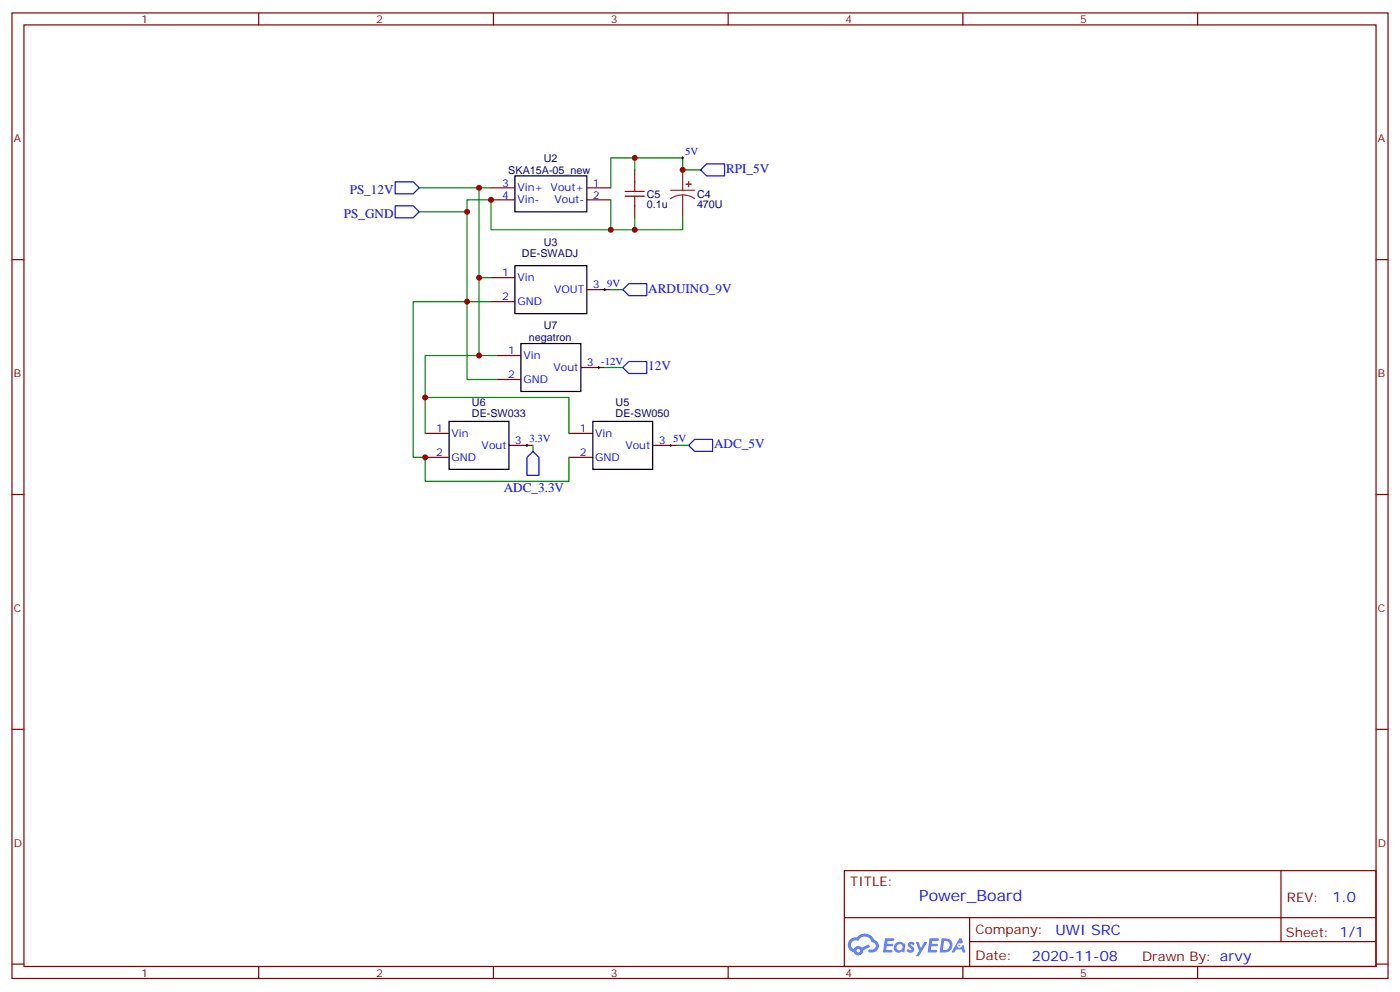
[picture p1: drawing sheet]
<svg xmlns="http://www.w3.org/2000/svg" width="412mm" height="292mm" viewBox="0 0 412 292" stroke-linecap="round" stroke-linejoin="round" font-family="sans-serif">
<g fill="none" stroke="#870000" stroke-width=".35">
<path d="M3.5 3.8h405.4v284.3h-405.4zM7.1 7.3h398.2v277.3h-398.2zM76.2 3.8v3.5M145.3 3.8v3.5M214.5 3.8v3.5M283.6 3.8v3.5M352.8 3.8v3.5M3.5 76.5h3.6M405.3 76.5h3.6M3.5 145.6h3.6M405.3 145.6h3.6M3.5 214.8h3.6"/>
<path d="M405.3 214.8h3.6M248.7 256.4h156.6v28.2h-156.6zM377.3 256.4v20.9M248.7 270.2h156.5M285.6 277.3h119.6M285.6 270.2v14.2M3.5 283.9h3.6M76.2 284.6v3.5M145.3 284.6v3.5M214.5 284.6v3.5M283.6 284.6v3.5M352.8 284.6v3.5"/>
<path d="M405.3 283.9h3.6"/>
</g>
<g fill="#5487ff">
<path d="M267.7 277.6a1.22 1.22 0 0 1 1.7 .2l-.4 .6a.47 .47 0 0 0-.3-.4 .47 .47 0 0 0-.5 .2l.1 .2a1.14 1.14 0 0 1 .8 1.8 1.14 1.14 0 0 1-1.9 0l-.2-.2 .5-.6 .7 .5a.29 .29 0 0 0 .3-.3 .29 .29 0 0 0-.2-.3 1.04 1.04 0 0 1-.6-1.7z"/>
<path d="M260.7 276.3h2.4l.3 .2-.2 .5-1.8 .1-.1 .8h1.5l.3 .4-.3 .4h-1.6l-.2 1.1h1.7l.2 .3-.2 .3-2.6 .1z"/>
<path d="M273.8 276.3h2.4l.3 .2-.1 .5-1.8 .1-.2 .8h1.6l.3 .4-.4 .4h-1.6l-.1 1.1h1.7l.2 .3-.2 .3-2.6 .1z"/>
<path d="M282.6 276.3h.7l.3 1.3-.6 .3a.69 .69 0 0 0-1 .3 .69 .69 0 0 0 .4 .9 .69 .69 0 0 0 .9-.6l.5-.2 .6 2.2h-.8l-.2-.9h-1.8l-.5 .9h-.8z"/>
<path d="M269.8 277.4h.8l.6 1.8 1.1-1.8h.9l-2.6 4.2h-.8l.9-1.5z"/>
<path d="M277.4 276.3l-.6 4.2h1.3a2.11 2.11 0 0 0 2.5-2.1 2.11 2.11 0 0 0-2.5-2.1zM278.1 277.1a1.39 1.39 0 0 1 1.7 1.4 1.39 1.39 0 0 1-1.8 1.3h-.3z"/>
<path d="M263.7 277.9a1.54 1.54 0 0 0-.1 2.2 1.54 1.54 0 0 0 2.2 .1l.6 .3 .3-2.3-.2-.3h-.4a1.49 1.49 0 0 0-2.4 0zM264 278.9a.94 .94 0 0 1 1.8 0 .94 .94 0 0 1-1.8 0z"/>
<path d="M250.4 276.7a2.18 2.18 0 0 0 1.1 3.7 1.44 1.44 0 0 0 1.6 .9 1.44 1.44 0 0 0 1.2-1.4l2-1.1-.5-.7-1.9 1a1.47 1.47 0 0 0-2.4 .4 1.39 1.39 0 0 1-.7-1.9 1.39 1.39 0 0 1 2-.5 2.12 2.12 0 0 1 2.2-1.3 2.12 2.12 0 0 1 1.9 1.7 1.14 1.14 0 0 1 1.1 1.4 1.14 1.14 0 0 1-1.7 .7 .43 .43 0 0 0-.5 .4 .43 .43 0 0 0 .4 .5 1.98 1.98 0 0 0 2.5-1.2 1.98 1.98 0 0 0-1.2-2.6 3.1 3.1 0 0 0-5.3-.6l-.9 .1zM252.3 280a.55 .55 0 0 1 1.1 0 .55 .55 0 0 1-1.1 0z"/>
<circle cx="282.6" cy="278.4" r=".26"/>
</g>
<path d="M151.7 51.8h21.2v10.6h-21.2zM151.7 78.2h21.2v14.2h-21.2zM153.5 101.2h17.6v14.1h-17.6zM132.3 124.1h17.6v14.1h-17.6zM174.6 124.1h17.7v14.1h-17.7z" fill="none" stroke="#000" stroke-width=".35"/>
<g fill="none" stroke="#870000" stroke-width=".35">
<path d="M144.6 55.3h7.1M144.6 58.8h7.1M172.9 55.3h7M172.9 58.8h7M187 50v3.6M187 60.6v3.5M144.6 81.8h7.1M144.6 88.8h7.1M172.9 85.3h7M146.4 104.7h7.1M146.4 111.8h7.1M171.1 108.2h7.1"/>
<path d="M125.2 134.7h7.1M125.2 127.6h7.1M149.9 131.2h7.1M167.6 134.7h7M167.6 127.6h7M192.3 131.2h7"/>
</g>
<path d="M197.6 56h7M201.1 57.4l-1.9 .3-1.6 .8M201.1 57.4l1.8 .3 1.7 .8M201.1 50v6M201.1 57.4v6.7" fill="none" stroke="#8c2424" stroke-width=".35"/>
<g fill="#8c2424" stroke="#8c2424" stroke-width=".35">
<path d="M202.1 54.3h1.5z"/>
<path d="M202.8 53.6v1.4z"/>
</g>
<path d="M184.1 57.8h5.7M184.1 56.4h5.7M187 53.6v2.8M187 57.8v2.8" fill="none" stroke="#a10000" stroke-width=".35"/>
<g fill="none" stroke="#008700" stroke-width=".35">
<path d="M123.5 55.3h17.6M144.6 55.3h-3.5v26.5h3.5M179.9 58.8v8.9h-35.3v-8.9h-7v30h7M187 50v-3.5h-7.1v8.8M187 46.5h14.1v3.5h5.3M123.5 62.4h14.1M187 64.1v3.6h-7.1M201.1 64.1v3.6h-14.1M141.1 81.8v22.9h5.3M179.9 85.3h3.5M125.2 117.1h42.4v10.5M141.1 104.7h-15.9v22.9"/>
<path d="M146.4 111.8h-8.8v-23h-15.9v45.9h3.5v7h42.4v-7M178.2 108.2h5.2M157 131.2v1.7M199.3 131.2h3.5"/>
</g>
<path d="M200.7 46.5h.7M201.1 46.1v.7M177.8 85.3h.7M178.2 84.9v.8M176 108.2h.7M176.4 107.9v.7M154.9 131.2h.7M155.2 130.8v.7M197.2 131.2h.7M197.6 130.8v.7" fill="none" stroke="#000" stroke-width=".29"/>
<path d="M116.4 53.6h5.3l1.8 1.7-1.8 1.8h-5.3zM206.4 50l1.7-1.7h5.3v3.5h-5.3zM116.4 60.6h5.3l1.8 1.8-1.8 1.7h-5.3zM183.4 85.3l1.8-1.8h5.3v3.6h-5.3zM183.4 108.2l1.8-1.7h5.3v3.5h-5.3zM157 132.9l1.7 1.8v5.3h-3.5v-5.3zM202.8 131.2l1.8-1.8h5.3v3.5h-5.3z" fill="none" stroke="#00f" stroke-width=".35"/>
<g fill="#c00">
<circle cx="179.9" cy="67.7" r=".88"/>
<circle cx="187" cy="67.7" r=".88"/>
<circle cx="187" cy="46.5" r=".88"/>
<circle cx="144.6" cy="58.8" r=".88"/>
<circle cx="137.6" cy="88.8" r=".88"/>
<circle cx="141.1" cy="81.8" r=".88"/>
<circle cx="141.1" cy="104.7" r=".88"/>
<circle cx="125.2" cy="117.1" r=".88"/>
<circle cx="125.2" cy="134.7" r=".88"/>
<circle cx="141.1" cy="55.3" r=".88"/>
<circle cx="137.6" cy="62.4" r=".88"/>
<circle cx="201.1" cy="50" r=".88"/>
</g>
<text font-size="4.6" fill="#00f" x="270.8" y="265.4">Power_Board</text>
<g font-size="4.2" fill="#00f">
<text x="392.5" y="265.7">1.0</text>
<text x="310.9" y="275.2">UWI SRC</text>
<text x="304" y="283">2020-11-08</text>
</g>
<g font-size="3.9" fill="#00f">
<text x="213.9" y="50.9">RPI_5V</text>
<text x="103" y="57.1">PS_12V</text>
<text x="101.3" y="64.1">PS_GND</text>
<text x="190.9" y="86.1">ARDUINO_9V</text>
<text x="190.9" y="109.1">12V</text>
<text x="210.3" y="132">ADC_5V</text>
<text x="148.4" y="144.7">ADC_3.3V</text>
</g>
<g font-size="3.9" fill="#800">
<text x="250.5" y="261">TITLE:</text>
<text x="379.1" y="265.7">REV:</text>
<text x="287.4" y="275.2">Company:</text>
<text x="378.7" y="275.8">Sheet: 1/1</text>
<text x="287.4" y="282.9">Date:</text>
<text x="336.4" y="282.9">Drawn By: arvy</text>
</g>
<g font-size="3.2" fill="#800">
<text x="41.6" y="6.8">1</text>
<text x="110.8" y="6.8">2</text>
<text x="179.9" y="6.8">3</text>
<text x="249.1" y="6.8">4</text>
<text x="318.2" y="6.8">5</text>
<text x="4.1" y="41.9">A</text>
<text x="405.9" y="41.9">A</text>
<text x="4.1" y="111.1">B</text>
<text x="405.9" y="111.1">B</text>
<text x="4.1" y="180.2">C</text>
<text x="405.9" y="180.2">C</text>
<text x="4.1" y="249.3">D</text>
<text x="405.9" y="249.3">D</text>
<text x="41.6" y="287.6">1</text>
<text x="110.8" y="287.6">2</text>
<text x="179.9" y="287.6">3</text>
<text x="249.1" y="287.6">4</text>
<text x="318.2" y="287.6">5</text>
</g>
<g font-size="3.2" fill="#000080">
<text x="160.2" y="47.7">U2</text>
<text x="149.7" y="51.2">SKA15A-05_new</text>
<text x="190.5" y="58.2">C5</text>
<text x="205.3" y="58.2">C4</text>
<text x="190.5" y="61.4">0.1u</text>
<text x="205.3" y="61.4">470U</text>
<text x="153.7" y="75.8">DE-SWADJ</text>
<text x="160.2" y="72.3">U3</text>
<text x="155.8" y="100.6">negatron</text>
<text x="160.2" y="96.8">U7</text>
<text x="139" y="119.7">U6</text>
<text x="181.3" y="119.7">U5</text>
<text x="139" y="122.9">DE-SW033</text>
<text x="181.3" y="122.9">DE-SW050</text>
</g>
<g font-size="3.2" fill="#00f">
<text x="201.8" y="45.6">5V</text>
<text x="147.9" y="55">3</text>
<text x="147.9" y="58.5">4</text>
<text x="152.4" y="56.4">Vin+ Vout+</text>
<text x="152.4" y="59.9">Vin-</text>
<text x="163.4" y="59.9">Vout-</text>
<text x="174.6" y="55">1</text>
<text x="174.6" y="58.5">2</text>
<text x="147.9" y="81.4">1</text>
<text x="152.4" y="82.8">Vin</text>
<text x="147.9" y="88.5">2</text>
<text x="152.4" y="89.9">GND</text>
<text x="163.2" y="86.4">VOUT</text>
<text x="174.6" y="84.9">3</text>
<text x="178.9" y="84.4">9V</text>
<text x="149.7" y="104.4">1</text>
<text x="154.2" y="105.8">Vin</text>
<text x="172.9" y="107.9">3 -12V</text>
<text x="149.7" y="111.4">2</text>
<text x="154.2" y="112.8">GND</text>
<text x="163" y="109.3">Vout</text>
<text x="128.5" y="127.3">1</text>
<text x="133" y="128.7">Vin</text>
<text x="151.7" y="130.8">3</text>
<text x="155.9" y="130.3">3.3V</text>
<text x="170.8" y="127.3">1</text>
<text x="175.3" y="128.7">Vin</text>
<text x="194" y="130.8">3</text>
<text x="198.3" y="130.3">5V</text>
<text x="128.5" y="134.3">2</text>
<text x="133" y="135.7">GND</text>
<text x="141.9" y="132.2">Vout</text>
<text x="170.8" y="134.3">2</text>
<text x="175.3" y="135.7">GND</text>
<text x="184.2" y="132.2">Vout</text>
</g>
</svg>
